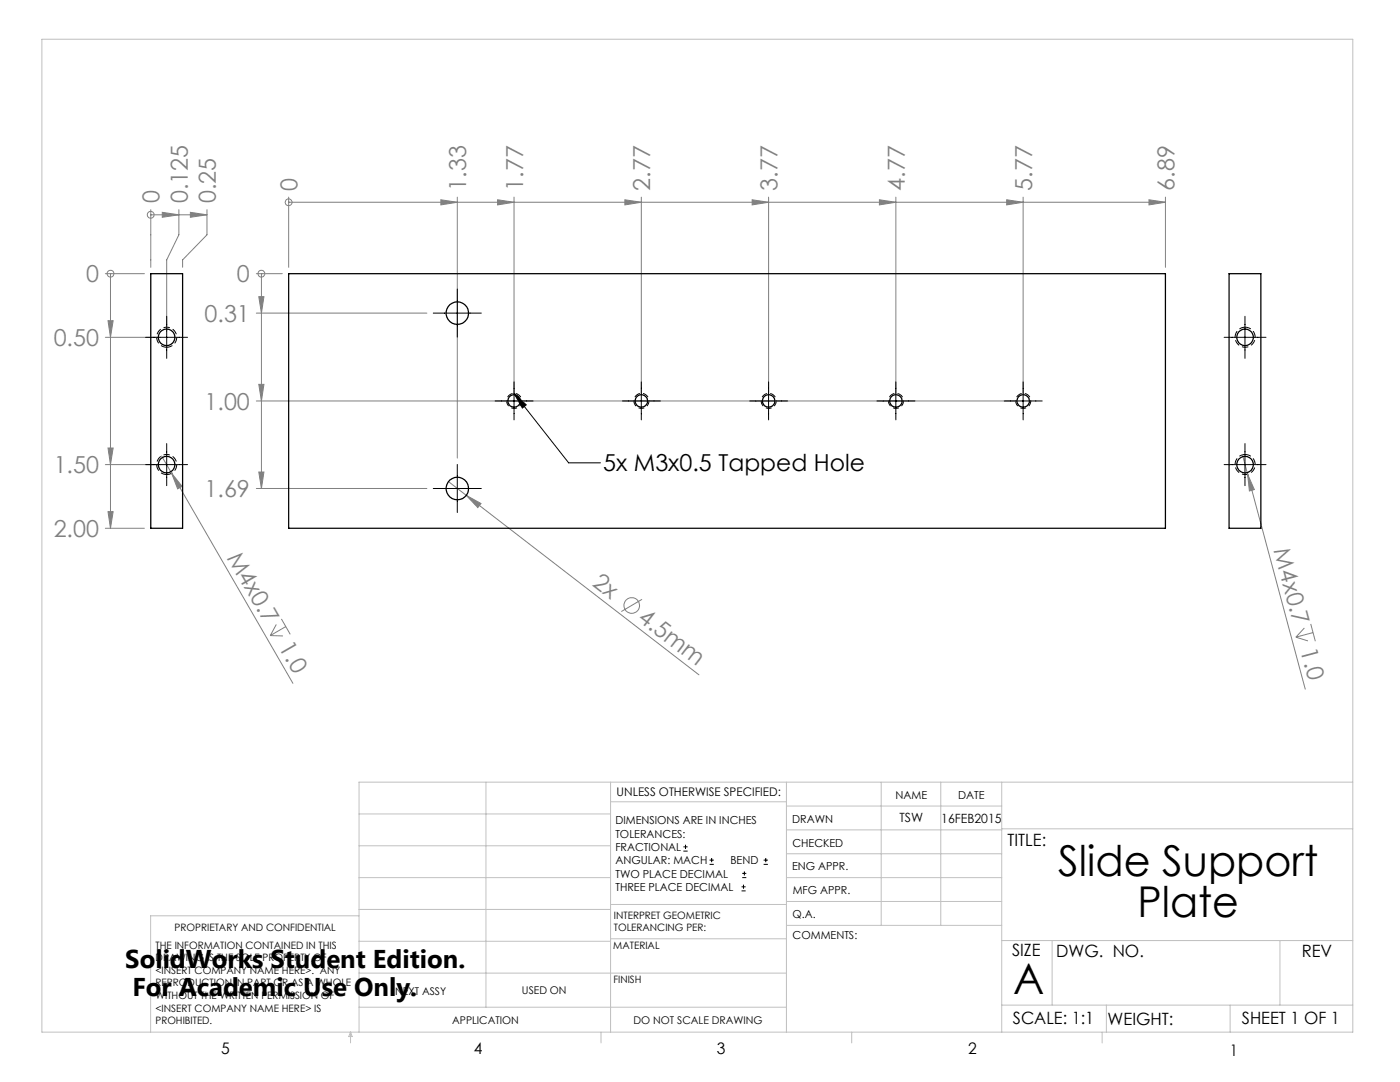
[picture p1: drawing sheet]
<svg xmlns="http://www.w3.org/2000/svg" width="279mm" height="216mm" viewBox="0 0 279 216" stroke-linecap="round" stroke-linejoin="round" font-family="sans-serif">
<g fill="none" stroke="#808080" stroke-width=".2">
<path d="M57.6 39.3v14M88 39.9l3.3 .5-3.3 .5zM91.3 39.3v52.1M99.3 39.9l3.3 .5-3.3 .5zM102.6 39.3v39.4M124.7 39.9l3.3 .5-3.3 .5zM128 39.3v39.4M150.1 39.9l3.3 .5-3.3 .5zM153.4 39.3v39.4M175.5 39.9l3.3 .5-3.3 .5zM178.8 39.3v39.4M200.9 39.9l3.3 .5-3.3 .5z"/>
<path d="M204.2 39.3v39.4M229.3 39.9l3.3 .5-3.3 .5zM232.6 39.3v14M21 54.6h7.8M22 54.6v50.8M22 54.6h.1M30.1 42.9h.1M30.1 41.8v11.5M30.1 42.9h11.2M32.4 42.4l3.3 .5-3.3 .5zM35.7 41.8v5l-2.4 5.1v14.1M38 42.4l3.3 .5-3.3 .5z"/>
<path d="M41.3 41.8v5l-4.9 5.1v1.4M51.2 54.6h5.1M51.6 59.2h1.1l-.5 3.3zM52.2 54.6h.1M52.2 54.6v42.9M57.6 40.4h.1M57.6 40.4h175M21 67.3h11M21.6 64h1l-.6 3.3zM51.2 62.5h34M51.6 76.7h1.1l-.5 3.3zM21 92.7h11"/>
<path d="M21.6 89.4h1l-.6 3.3zM32.2 91l2.1 3.4M34.3 94.4l2 2.6-.8 .5zM34.3 94.4l24.2 41.9M51.2 80h151.7M51.2 97.5h34M51.6 94.2h1.1l-.5 3.3zM89.5 96.1l3.6 2.7M93.1 98.8l2.9 1.7-.6 .8zM93.1 98.8l46.4 35.9M248 90.8l1 3.9M249 94.7l1.3 3-1 .3z"/>
<path d="M249 94.7l11.5 42.8M21 105.4h7.8M21.6 102.1h1l-.6 3.3zM128.1 119.6l-4.1 2.4M53.9 126.8l2.6 .1M55.1 124.6l-1.2 2.2M56.2 123.5l1.7 3.1M57 125l-3.1 1.8M258.6 127.1l2.4 .8M260.3 125.3l-1.7 1.8M261.6 124.5l.9 3.5M262 126.2l-3.4 .9"/>
<circle cx="22" cy="54.6" r=".68"/>
<circle cx="30.1" cy="42.9" r=".69"/>
<circle cx="52.2" cy="54.6" r=".69"/>
<circle cx="57.6" cy="40.4" r=".68"/>
<circle cx="126.1" cy="120.8" r="1.56"/>
</g>
<g fill="none" stroke="#000" stroke-width=".2">
<path d="M91.3 57.7v9.6M29.1 67.3h8.3M33.3 63.1v8.4M86.5 62.5h9.6M102.6 78.5l2.4 2.3-.8 .6zM102.6 76.2v7.6M102.6 78.5l10.9 13.9h6.3M128 76.2v7.6M153.4 76.2v7.6M178.8 76.2v7.6M204.2 76.2v7.6M244.3 67.3h8.4"/>
<path d="M248.5 63.1v8.4M29.1 92.7h8.3M33.3 88.5v8.4M86.5 97.5h9.6M91.3 92.7v9.6M98.8 80h7.6M124.2 80h7.6M149.6 80h7.6M175 80h7.6M200.4 80h7.6M244.3 92.7h8.4M248.5 88.5v8.4"/>
<path d="M136.4 169.8h.8M136.4 169h.8M136.8 168.6v.8M141.6 172.5h.9M141.6 171.6h.9M142 171.2v.8M148 177.8h.8M148 177h.8M148.1 175.1h.8M148.1 174.3h.8M148.4 176.5v.8M148.6 173.9v.8"/>
<path d="M152.4 172.5h.8M152.4 171.6h.8M152.8 171.2v.8"/>
</g>
<path d="M102.6 81.5a1.5 1.5 0 0 1-1.3-2.2 1.5 1.5 0 0 1 2.5-.2 1.5 1.5 0 0 1-1 2.4h-.2M128 81.5a1.5 1.5 0 0 1-1.3-2.2 1.5 1.5 0 0 1 2.5-.2 1.5 1.5 0 0 1-1 2.4h-.2M153.4 81.5a1.5 1.5 0 0 1-1.3-2.2 1.5 1.5 0 0 1 2.5-.2 1.5 1.5 0 0 1-1 2.4h-.2M178.8 81.5a1.5 1.5 0 0 1-1.3-2.2 1.5 1.5 0 0 1 2.5-.2 1.5 1.5 0 0 1-1 2.4h-.2M204.2 81.5a1.5 1.5 0 0 1-1.3-2.2 1.5 1.5 0 0 1 2.5-.2 1.5 1.5 0 0 1-1 2.4h-.2" fill="none" stroke="#000" stroke-width=".2" stroke-dasharray="1.3 .6" stroke-dashoffset=".7" stroke-linecap="butt"/>
<path d="M33.3 69.3a2 2 0 0 1-1.8-3 2 2 0 0 1 3.4-.1 2 2 0 0 1-1.4 3.1h-.2M248.5 65.3a2 2 0 0 1 1.8 2.9 2 2 0 0 1-3.5 .2 2 2 0 0 1 1.5-3.1h.2M33.3 94.7a2 2 0 0 1-1.8-3 2 2 0 0 1 3.4-.1 2 2 0 0 1-1.4 3.1h-.2M248.5 90.7a2 2 0 0 1 1.8 2.9 2 2 0 0 1-3.5 .2 2 2 0 0 1 1.5-3.1h.2" fill="none" stroke="#000" stroke-width=".2" stroke-dasharray="1.3 .6" stroke-dashoffset=".1" stroke-linecap="butt"/>
<g fill="none" stroke="#c0c0c0" stroke-width=".2">
<path d="M8.4 7.8h261.6v198.2h-261.6zM97 156.1v44.9M121.8 156.1v49.9M121.8 160h35.2M157 156.1v49.9M175.9 156.1v28.5M187.7 156.1v28.5M199.9 156.1v49.9M270 156.1h-198.4v49.9M71.6 175.1h50.2M71.6 168.8h50.2M71.6 162.4h50.2"/>
<path d="M157 170.4h42.9M157 165.6h42.9M157 160.8h42.9M157 175.1h42.9M157 179.9h42.9M199.9 165.4h70.1M71.6 194.2h85.4M71.6 187.8h50.2M71.6 181.5h50.2M71.6 182.7h-41.5v23.3M121.8 187.3h35.2M121.8 180.5h35.2"/>
<path d="M157 184.6h42.9M199.9 187.7h70.1M210 187.7v12.9M255.4 187.7v12.9M70 206v2.1M70 206l.3 .8h-.7zM71.6 201h85.4M119.9 206v2.1M170 206v2.1M199.9 200.6h70.1M220 206v2.1M220.8 200.6v5.4"/>
<path d="M245.5 200.6v5.4"/>
</g>
<g fill="#808080">
<path d="M249 94.7l1.3 3-1 .3z"/>
<path d="M34.3 94.4l2 2.6-.8 .5z"/>
<path d="M93.1 98.8l2.9 1.7-.6 .8z"/>
<path d="M21.6 64h1l-.6 3.3zM21.6 89.4h1l-.6 3.3zM21.6 102.1h1l-.6 3.3z"/>
<path d="M51.6 59.2h1.1l-.5 3.3zM51.6 76.7h1.1l-.5 3.3zM51.6 94.2h1.1l-.5 3.3z"/>
<path d="M88 39.9l3.3 .5-3.3 .5zM99.3 39.9l3.3 .5-3.3 .5zM124.7 39.9l3.3 .5-3.3 .5zM150.1 39.9l3.3 .5-3.3 .5zM175.5 39.9l3.3 .5-3.3 .5zM200.9 39.9l3.3 .5-3.3 .5zM229.3 39.9l3.3 .5-3.3 .5z"/>
<path d="M32.4 42.4l3.3 .5-3.3 .5zM38 42.4l3.3 .5-3.3 .5z"/>
</g>
<path d="M102.6 78.5l2.4 2.3-.8 .6z" fill="#000"/>
<g fill="none" stroke="#000" stroke-width=".25">
<path d="M30.1 54.6h6.3v50.8h-6.3zM57.6 54.6h175v50.8h-175zM245.3 54.6h6.3v50.8h-6.3z"/>
<circle cx="33.2" cy="67.3" r="1.66"/>
<circle cx="91.3" cy="62.5" r="2.25"/>
<circle cx="102.6" cy="80" r="1.25"/>
<circle cx="128" cy="80" r="1.25"/>
<circle cx="153.4" cy="80" r="1.25"/>
<circle cx="178.8" cy="80" r="1.25"/>
<circle cx="204.2" cy="80" r="1.25"/>
<circle cx="248.5" cy="67.3" r="1.66"/>
<circle cx="33.2" cy="92.7" r="1.66"/>
<circle cx="91.3" cy="97.5" r="2.25"/>
<circle cx="248.5" cy="92.7" r="1.66"/>
</g>
<g font-size="8.5">
<text x="211.2" y="174.9">Slide Support</text>
<text x="227" y="183">Plate</text>
<text x="202.2" y="198.3">A</text>
</g>
<g font-size="5.1">
<text x="25" y="193.2">SolidWorks Student Edition.</text>
<text x="26.4" y="198.8">For Academic Use Only.</text>
</g>
<g font-size="4.7" fill="#808080">
<text x="31.9" y="40.5" transform="rotate(-90 31.9 40.5)">0</text>
<text x="37.5" y="40.5" transform="rotate(-90 37.5 40.5)">0.125</text>
<text x="43.1" y="40.5" transform="rotate(-90 43.1 40.5)">0.25</text>
<text x="59.4" y="38" transform="rotate(-90 59.4 38)">0</text>
<text x="93.1" y="38" transform="rotate(-90 93.1 38)">1.33</text>
<text x="104.4" y="38" transform="rotate(-90 104.4 38)">1.77</text>
<text x="129.8" y="38" transform="rotate(-90 129.8 38)">2.77</text>
<text x="155.2" y="38" transform="rotate(-90 155.2 38)">3.77</text>
<text x="180.6" y="38" transform="rotate(-90 180.6 38)">4.77</text>
<text x="206" y="38" transform="rotate(-90 206 38)">5.77</text>
<text x="234.4" y="38" transform="rotate(-90 234.4 38)">6.89</text>
<text x="17.2" y="56.4">0</text>
<text x="47.3" y="56.4">0</text>
<text x="40.8" y="64.2">0.31</text>
<text x="10.7" y="69.1">0.50</text>
<text x="40.8" y="81.8">1.00</text>
<text x="10.7" y="94.5">1.50</text>
<text x="40.8" y="99.2">1.69</text>
<text x="10.7" y="107.2">2.00</text>
<text x="45.2" y="111.2" transform="rotate(60 45.2 111.2)">M4x0.7</text>
<text x="254.2" y="109.8" transform="rotate(75 254.2 109.8)">M4x0.7</text>
<text x="118.1" y="116.8" transform="rotate(38 118.1 116.8)">2x</text>
<text x="127.1" y="123.7" transform="rotate(38 127.1 123.7)">4.5mm</text>
<text x="55.5" y="129.1" transform="rotate(60 55.5 129.1)">1.0</text>
<text x="259.5" y="129.7" transform="rotate(75 259.5 129.7)">1.0</text>
</g>
<text font-size="4.7" x="120.4" y="94.1">5x M3x0.5 Tapped Hole</text>
<g font-size="3.4">
<text x="201.1" y="168.8">TITLE:</text>
<text x="202" y="190.8">SIZE</text>
<text x="210.8" y="190.9">DWG. NO.</text>
<text x="259.8" y="191">REV</text>
<text x="202.1" y="204.4">SCALE: 1:1</text>
<text x="221" y="204.5">WEIGHT:</text>
<text x="247.8" y="204.4">SHEET 1 OF 1</text>
</g>
<g font-size="3.2">
<text x="44.2" y="210.4">5</text>
<text x="94.6" y="210.3">4</text>
<text x="143.1" y="210.4">3</text>
<text x="193.2" y="210.3">2</text>
<text x="245.4" y="210.6">1</text>
</g>
<g font-size="2.5">
<text x="179.5" y="164.1">TSW</text>
<text x="187.9" y="164.2">16FEB2015</text>
</g>
<text font-size="2.4" x="123.1" y="158.9">UNLESS OTHERWISE SPECIFIED:</text>
<g font-size="2.2">
<text x="178.7" y="159.4">NAME</text>
<text x="191.2" y="159.4">DATE</text>
<text x="122.8" y="164.5">DIMENSIONS ARE IN INCHES</text>
<text x="122.8" y="167.1">TOLERANCES:</text>
<text x="158.1" y="164.2">DRAWN</text>
<text x="122.8" y="169.8">FRACTIONAL</text>
<text x="122.8" y="172.5">ANGULAR: MACH</text>
<text x="145.8" y="172.5">BEND</text>
<text x="158.1" y="173.7">ENG APPR.</text>
<text x="158.2" y="169.1">CHECKED</text>
<text x="122.8" y="175.1">TWO PLACE DECIMAL</text>
<text x="122.8" y="177.8">THREE PLACE DECIMAL</text>
<text x="158.2" y="178.4">MFG APPR.</text>
<text x="158.2" y="183.2">Q.A.</text>
<text x="158.2" y="187.4">COMMENTS:</text>
</g>
<g font-size="2.1">
<text x="78.8" y="198.5">NEXT ASSY</text>
<text x="104.2" y="198.4">USED ON</text>
<text x="90.2" y="204.3">APPLICATION</text>
<text x="126.4" y="204.3">DO NOT SCALE DRAWING</text>
</g>
<g font-size="2">
<text x="34.8" y="185.7">PROPRIETARY AND CONFIDENTIAL</text>
<text x="122.5" y="183.3">INTERPRET GEOMETRIC</text>
<text x="122.5" y="185.9">TOLERANCING PER:</text>
<text x="31.1" y="189.3">THE INFORMATION CONTAINED IN THIS</text>
<text x="31.1" y="191.8">DRAWING IS THE SOLE PROPERTY OF</text>
<text x="122.4" y="189.4">MATERIAL</text>
<text x="31.1" y="194.3">&lt;INSERT COMPANY NAME HERE&gt;. ANY</text>
<text x="31.1" y="196.8">REPRODUCTION IN PART OR AS A WHOLE</text>
<text x="122.4" y="196.2">FINISH</text>
<text x="31.1" y="199.4">WITHOUT THE WRITTEN PERMISSION OF</text>
<text x="31.1" y="201.9">&lt;INSERT COMPANY NAME HERE&gt; IS</text>
<text x="31.1" y="204.4">PROHIBITED.</text>
</g>
</svg>
